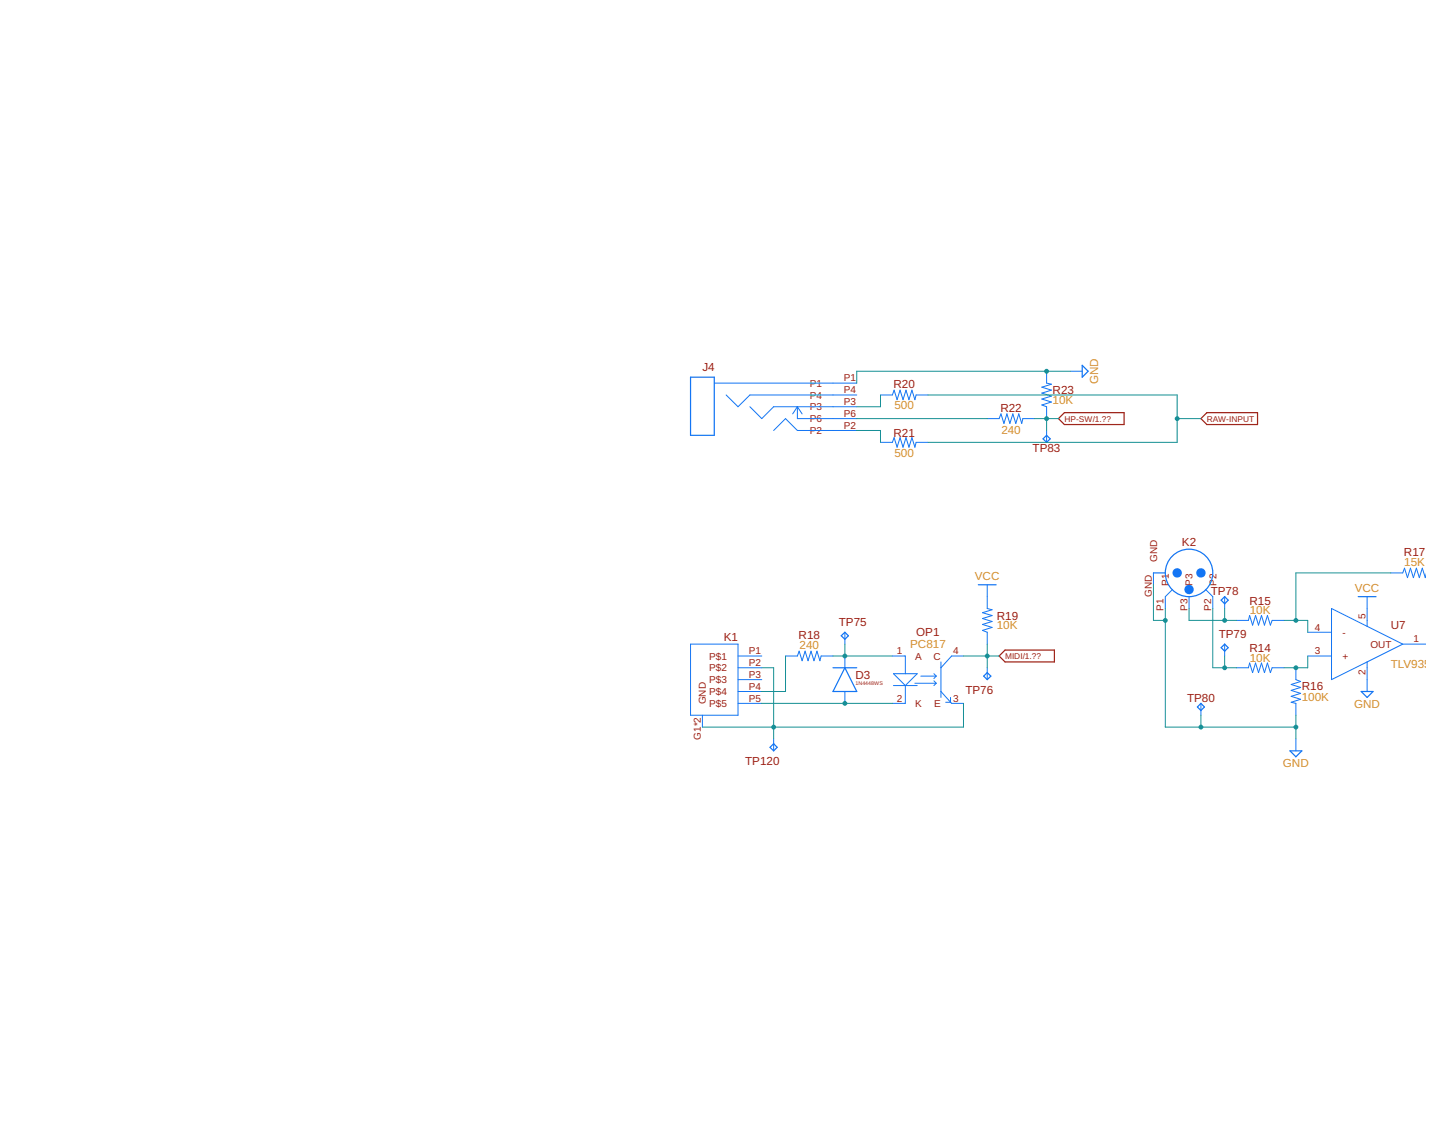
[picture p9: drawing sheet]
<svg xmlns="http://www.w3.org/2000/svg" width="279mm" height="216mm" viewBox="0 0 279 216" stroke-linecap="round" stroke-linejoin="round" font-family="sans-serif">
<path d="M232.4 79.5h9.7v2.3h-9.7l-1.2-1.2zM203.8 80.6l1.2-1.1h11.5v2.3h-11.5zM192.4 126.3l1.1-1.1h9.5v2.3h-9.5z" fill="none" stroke="#9c1f14" stroke-width=".23"/>
<g fill="none" stroke="#1375f4" stroke-width=".19">
<path d="M137.5 73.8h27.5M139.8 76.1l2.3 2.2 2.3-2.2h20.6M144.4 78.3l2.3 2.3 2.3-2.3h16M153.5 78.3v2.3h11.5M153.5 78.3l-.9 1.4M153.5 78.3l1 1.4M149 82.9l2.3-2.3 2.2 2.3h11.5M224.4 114.9v2.3M229 114.9v2.3M233.5 114.9v2.3M133 124.1h9.1v13.7h-9.1zM135.3 137.8v2.2"/>
<path d="M142.1 126.3h4.6M142.1 128.6h4.6M142.1 130.9h4.6M142.1 133.2h4.6M142.1 135.5h4.6"/>
</g>
<g fill="none" stroke="#1375f4" stroke-width=".23">
<path d="M133 72.6h4.5v11.2h-4.5z"/>
<circle cx="229" cy="110.3" r="4.6"/>
</g>
<g fill="#1375f4">
<circle cx="229" cy="113.5" r=".91"/>
<circle cx="226.7" cy="110.3" r=".91"/>
<circle cx="231.2" cy="110.3" r=".91"/>
</g>
<g fill="#1375f4">
<path d="M228 113.5a.95 .95 0 0 1 1.9 0 .95 .95 0 0 1-1.9 0zM228.1 113.5a.91 .91 0 0 0 1.8 0 .91 .91 0 0 0-1.8 0z"/>
<path d="M225.8 110.3a.91 .91 0 0 1 1.8 0 .91 .91 0 0 1-1.8 0zM225.8 110.3a.91 .91 0 0 0 1.8 0 .91 .91 0 0 0-1.8 0z"/>
<path d="M230.3 110.3a.95 .95 0 0 1 1.9 0 .95 .95 0 0 1-1.9 0zM230.3 110.3a.95 .95 0 0 0 1.9 0 .95 .95 0 0 0-1.9 0z"/>
</g>
<g fill="none" stroke="#1375f4" stroke-width=".19">
<path d="M169.5 76.1h2.3l.4-1 .5 1.9 .6-1.9 .6 1.9 .6-1.9 .5 1.9 .6-1.9 .6 1.9 .2-.9h2.3M201.5 71.5v2.3l1 .2-1.9 .6 1.9 .5-1.9 .6 1.9 .6-1.9 .6 1.9 .5-1.9 .6 .9 .3v2.3M206.1 71.5h2.3M169.5 85.2h2.3l.4-.9 .5 1.8 .6-1.8 .6 1.8 .6-1.8 .5 1.8 .6-1.8 .6 1.8 .2-.9h2.3M190.1 80.6h2.3l.3-.9 .6 1.9 .6-1.9 .6 1.9 .5-1.9 .6 1.9 .6-1.9 .5 1.9 .3-1h2.2M201.5 82.9v2.3M190.1 112.6v4.6l.9 .2-1.8 .6 1.8 .6-1.8 .5 1.8 .6-1.8 .6 1.8 .5-1.8 .6 .9 .4v2.3M222.1 110.3v2.3M225.8 113.5l-1.4 1.4M232.2 113.5l1.3 1.4M235.8 114.9v2.3M238.1 119.5h2.3l.2-.9 .6 1.8 .6-1.8 .5 1.8 .6-1.8 .6 1.8 .6-1.8 .5 1.8 .4-.9h2.2"/>
<path d="M263.2 114.9v5.7M267.8 110.3h2.3l.3-.9 .6 1.9 .6-1.9 .6 1.9 .5-1.9 .6 1.9 .6-1.9 .6 1.8M151.3 126.3h2.2l.4-.9 .6 1.9 .5-1.9 .6 1.9 .6-1.9 .5 1.9 .6-1.9 .6 1.9 .2-1h2.3M162.7 121.8v2.3M162.7 126.3v2.3M162.7 133.2v2.3M171.8 126.3h2.5v3.5M172 129.8h4.6l-2.3 2.2zM172 132h4.6M174.3 132v3.5h-2.5M176.2 131.6h4.1M177.3 130.2h3"/>
<path d="M179.8 129.8l.5 .4M179.8 131.1l.5 .5M180.3 130.2l-.5 .5M180.3 131.6l-.5 .4M181.2 133.2l2 2.3h2.3M181.2 127.5v6.8M183 134.3v1h-.9M185.5 126.3h-2.3l-2 2.3M190.1 128.6v2.3M231.2 135.5v2.3M235.8 124.1v2.2M238.1 128.6h2.3l.2-.9 .6 1.8 .6-1.8 .5 1.8 .6-1.8 .6 1.8 .6-1.8 .5 1.8 .4-.9h2.2"/>
<path d="M249.5 128.6v2.3l.9 .4-1.8 .5 1.8 .6-1.8 .6 1.8 .5-1.8 .6 1.8 .6-1.8 .6 .9 .2v2.3M251.8 126.3h4.6M251.8 121.8h4.6M263.2 127.5v5.7M270.1 124.1l-13.7-6.9v13.7l6.8-3.4M270.1 124.1l-6.9 3.4M270.1 124.1h4.4M149 142.3v2.3M249.5 142.3v2.3"/>
</g>
<g fill="none" stroke="#1375f4" stroke-width=".23">
<path d="M208.4 70.4l1.1 1.1-1.1 1.1zM201.5 83.8l.7 .7-.7 .7-.6-.7zM188.4 112.6h3.4M222.1 110.3h2.3M235.1 115.6l.7-.7 .7 .7-.7 .7zM261.5 114.9h3.5M160.4 128.6h4.6M162 122.4l.7-.6 .7 .6-.7 .7zM162.7 128.6l2.3 4.6h-4.6zM189.4 130.2l.7-.7 .7 .7-.7 .7zM231.2 135.5l.7 .7-.7 .6-.6-.6zM235.1 124.7l.7-.6 .7 .6-.7 .7z"/>
<path d="M262.1 133.2h2.3l-1.2 1.1zM148.3 143.9l.7-.7 .6 .7-.6 .7zM248.4 144.6h2.3l-1.2 1.2z"/>
</g>
<path d="M146.7 135.5h25.1" fill="none" stroke="#158f93" stroke-width=".19"/>
<circle cx="162.7" cy="135.5" r=".47" fill="#158f93"/>
<path d="M162.2 135.5a.5 .5 0 0 1 1 0 .5 .5 0 0 1-1 0zM162.2 135.5a.5 .5 0 0 0 1 0 .5 .5 0 0 0-1 0z" fill="#158f93"/>
<path d="M151.3 126.3v6.9h-4.6M160.4 126.3h11.4" fill="none" stroke="#158f93" stroke-width=".19"/>
<circle cx="162.7" cy="126.3" r=".47" fill="#158f93"/>
<path d="M162.2 126.3a.5 .5 0 0 1 1 0 .5 .5 0 0 1-1 0zM162.2 126.3a.5 .5 0 0 0 1 0 .5 .5 0 0 0-1 0z" fill="#158f93"/>
<path d="M162.7 124.1v2.2M185.5 126.3h6.9M190.1 124.1v2.2" fill="none" stroke="#158f93" stroke-width=".19"/>
<circle cx="190.1" cy="126.3" r=".47" fill="#158f93"/>
<path d="M189.6 126.3a.5 .5 0 0 1 1 0 .5 .5 0 0 1-1 0zM189.6 126.3a.5 .5 0 0 0 1 0 .5 .5 0 0 0-1 0z" fill="#158f93"/>
<path d="M146.7 128.6h2.3v11.4M185.5 135.5v4.5h-50.2M190.1 126.3v2.3" fill="none" stroke="#158f93" stroke-width=".19"/>
<circle cx="149" cy="140" r=".47" fill="#158f93"/>
<path d="M148.5 140a.47 .47 0 0 1 .9 0 .47 .47 0 0 1-.9 0zM148.5 140a.46 .46 0 0 0 .9 0 .46 .46 0 0 0-.9 0z" fill="#158f93"/>
<path d="M229 117.2v2.3h9.1M149 140v2.3" fill="none" stroke="#158f93" stroke-width=".19"/>
<circle cx="235.8" cy="119.5" r=".47" fill="#158f93"/>
<path d="M235.4 119.5a.47 .47 0 0 1 .9 0 .47 .47 0 0 1-.9 0zM235.4 119.5a.46 .46 0 0 0 .9 0 .46 .46 0 0 0-.9 0z" fill="#158f93"/>
<path d="M233.5 117.2v11.4h4.6M235.8 117.2v2.3" fill="none" stroke="#158f93" stroke-width=".19"/>
<circle cx="235.8" cy="128.6" r=".47" fill="#158f93"/>
<path d="M235.4 128.6a.47 .47 0 0 1 .9 0 .47 .47 0 0 1-.9 0zM235.4 128.6a.46 .46 0 0 0 .9 0 .46 .46 0 0 0-.9 0z" fill="#158f93"/>
<path d="M235.8 126.3v2.3M251.8 126.3v2.3h-4.6" fill="none" stroke="#158f93" stroke-width=".19"/>
<circle cx="249.5" cy="128.6" r=".47" fill="#158f93"/>
<path d="M249.1 128.6a.47 .47 0 0 1 .9 0 .47 .47 0 0 1-.9 0zM249.1 128.6a.46 .46 0 0 0 .9 0 .46 .46 0 0 0-.9 0z" fill="#158f93"/>
<path d="M247.2 119.5h4.6v2.3M267.8 110.3h-18.3v9.2" fill="none" stroke="#158f93" stroke-width=".19"/>
<circle cx="249.5" cy="119.5" r=".47" fill="#158f93"/>
<path d="M249.1 119.5a.47 .47 0 0 1 .9 0 .47 .47 0 0 1-.9 0zM249.1 119.5a.46 .46 0 0 0 .9 0 .46 .46 0 0 0-.9 0z" fill="#158f93"/>
<path d="M222.1 112.6v6.9h2.3M224.4 117.2v22.8h25.1M231.2 137.8v2.2M249.5 137.8v4.5" fill="none" stroke="#158f93" stroke-width=".19"/>
<g fill="#158f93">
<circle cx="224.4" cy="119.5" r=".47"/>
<circle cx="231.2" cy="140" r=".47"/>
<circle cx="249.5" cy="140" r=".47"/>
</g>
<g fill="#158f93">
<path d="M223.9 119.5a.5 .5 0 0 1 1 0 .5 .5 0 0 1-1 0zM223.9 119.5a.5 .5 0 0 0 1 0 .5 .5 0 0 0-1 0z"/>
<path d="M230.8 140a.47 .47 0 0 1 .9 0 .47 .47 0 0 1-.9 0zM230.8 140a.46 .46 0 0 0 .9 0 .46 .46 0 0 0-.9 0z"/>
<path d="M249.1 140a.47 .47 0 0 1 .9 0 .47 .47 0 0 1-.9 0zM249.1 140a.46 .46 0 0 0 .9 0 .46 .46 0 0 0-.9 0z"/>
</g>
<path d="M206.1 71.5h-41.1v2.3" fill="none" stroke="#158f93" stroke-width=".19"/>
<circle cx="201.5" cy="71.5" r=".47" fill="#158f93"/>
<path d="M201.1 71.5a.47 .47 0 0 1 .9 0 .47 .47 0 0 1-.9 0zM201.1 71.5a.46 .46 0 0 0 .9 0 .46 .46 0 0 0-.9 0z" fill="#158f93"/>
<path d="M165 80.6h25.1M165 82.9h4.5v2.3M199.2 80.6h4.6" fill="none" stroke="#158f93" stroke-width=".19"/>
<circle cx="201.5" cy="80.6" r=".47" fill="#158f93"/>
<path d="M201.1 80.6a.47 .47 0 0 1 .9 0 .47 .47 0 0 1-.9 0zM201.1 80.6a.46 .46 0 0 0 .9 0 .46 .46 0 0 0-.9 0z" fill="#158f93"/>
<path d="M169.5 76.1v2.2h-4.5M178.7 76.1h48v9.1h-48M201.5 80.6v2.3" fill="none" stroke="#158f93" stroke-width=".19"/>
<circle cx="226.7" cy="80.6" r=".47" fill="#158f93"/>
<path d="M226.2 80.6a.47 .47 0 0 1 .9 0 .47 .47 0 0 1-.9 0zM226.2 80.6a.46 .46 0 0 0 .9 0 .46 .46 0 0 0-.9 0z" fill="#158f93"/>
<path d="M226.7 80.6h4.5" fill="none" stroke="#158f93" stroke-width=".19"/>
<g font-size="2.2" fill="#9c1f14">
<text x="135.3" y="71.5">J4</text>
<text x="172.1" y="74.7">R20</text>
<text x="202.7" y="75.9">R23</text>
<text x="192.6" y="79.3">R22</text>
<text x="172.1" y="84.1">R21</text>
<text x="198.8" y="87">TP83</text>
<text x="227.6" y="105.1">K2</text>
<text x="270.3" y="107.2">R17</text>
<text x="191.9" y="119.4">R19</text>
<text x="233.2" y="114.7">TP78</text>
<text x="240.6" y="116.5">R15</text>
<text x="139.4" y="123.4">K1</text>
<text x="153.8" y="123.2">R18</text>
<text x="161.5" y="120.6">TP75</text>
<text x="176.4" y="122.6">OP1</text>
<text x="234.7" y="122.9">TP79</text>
<text x="240.6" y="125.6">R14</text>
<text x="267.8" y="121.1">U7</text>
<text x="164.7" y="130.8">D3</text>
<text x="185.9" y="133.7">TP76</text>
<text x="228.6" y="135.2">TP80</text>
<text x="250.7" y="133">R16</text>
<text x="143.5" y="147.4">TP120</text>
</g>
<g font-size="2.2" fill="#d59028">
<text x="202.7" y="77.9">10K</text>
<text x="211.5" y="74" transform="rotate(-90 211.5 74)">GND</text>
<text x="172.2" y="78.8">500</text>
<text x="192.8" y="83.6">240</text>
<text x="172.2" y="88">500</text>
<text x="187.7" y="111.7">VCC</text>
<text x="260.9" y="114">VCC</text>
<text x="270.4" y="109">15K</text>
<text x="240.7" y="118.3">10K</text>
<text x="154" y="125">240</text>
<text x="175.2" y="124.9">PC817</text>
<text x="191.9" y="121.2">10K</text>
<text x="240.7" y="127.5">10K</text>
<text x="267.8" y="128.6">TLV9351-OP</text>
<text x="250.7" y="135">100K</text>
<text x="260.7" y="136.3">GND</text>
<text x="247" y="147.7">GND</text>
</g>
<g font-size="1.9" fill="#9c1f14">
<text x="155.9" y="74.5">P1</text>
<text x="155.9" y="76.8">P4</text>
<text x="162.5" y="73.5">P1</text>
<text x="162.5" y="75.7">P4</text>
<text x="155.9" y="79">P3</text>
<text x="155.9" y="81.3">P6</text>
<text x="155.9" y="83.6">P2</text>
<text x="162.5" y="78">P3</text>
<text x="162.5" y="80.3">P6</text>
<text x="162.5" y="82.6">P2</text>
<text x="222.8" y="108.2" transform="rotate(-90 222.8 108.2)">GND</text>
<text x="225.1" y="112.8" transform="rotate(-90 225.1 112.8)">P1</text>
<text x="229.6" y="112.8" transform="rotate(-90 229.6 112.8)">P3</text>
<text x="234.2" y="112.8" transform="rotate(-90 234.2 112.8)">P2</text>
<text x="221.8" y="115" transform="rotate(-90 221.8 115)">GND</text>
<text x="224.1" y="117.6" transform="rotate(-90 224.1 117.6)">P1</text>
<text x="228.6" y="117.6" transform="rotate(-90 228.6 117.6)">P3</text>
<text x="233.2" y="117.6" transform="rotate(-90 233.2 117.6)">P2</text>
<text x="262.9" y="119.2" transform="rotate(-90 262.9 119.2)">5</text>
<text x="253.2" y="121.4">4</text>
<text x="258.5" y="122.4">-</text>
<text x="263.9" y="124.7">OUT</text>
<text x="272.2" y="123.7">1</text>
<text x="136.6" y="127">P$1</text>
<text x="136.6" y="129.3">P$2</text>
<text x="136.6" y="131.6">P$3</text>
<text x="144.2" y="126">P1</text>
<text x="144.2" y="128.3">P2</text>
<text x="144.2" y="130.6">P3</text>
<text x="172.7" y="126">1</text>
<text x="176.2" y="127">A</text>
<text x="179.8" y="127">C</text>
<text x="183.6" y="126">4</text>
<text x="253.2" y="126">3</text>
<text x="258.5" y="127">+</text>
<text x="262.9" y="130" transform="rotate(-90 262.9 130)">2</text>
<text x="135.9" y="135.7" transform="rotate(-90 135.9 135.7)">GND</text>
<text x="136.6" y="133.9">P$4</text>
<text x="136.6" y="136.2">P$5</text>
<text x="144.2" y="132.9">P4</text>
<text x="144.2" y="135.2">P5</text>
<text x="172.7" y="135.2">2</text>
<text x="176.2" y="136.2">K</text>
<text x="179.9" y="136.2">E</text>
<text x="183.6" y="135.2">3</text>
<text x="134.9" y="142.5" transform="rotate(-90 134.9 142.5)">G1*2</text>
</g>
<g font-size="1.6" fill="#9c1f14">
<text x="205" y="81.2">HP-SW/1.??</text>
<text x="232.4" y="81.2">RAW-INPUT</text>
<text x="193.5" y="126.9">MIDI/1.??</text>
</g>
<text font-size="1" fill="#9c1f14" x="164.7" y="132">1N4448WS</text>
</svg>
